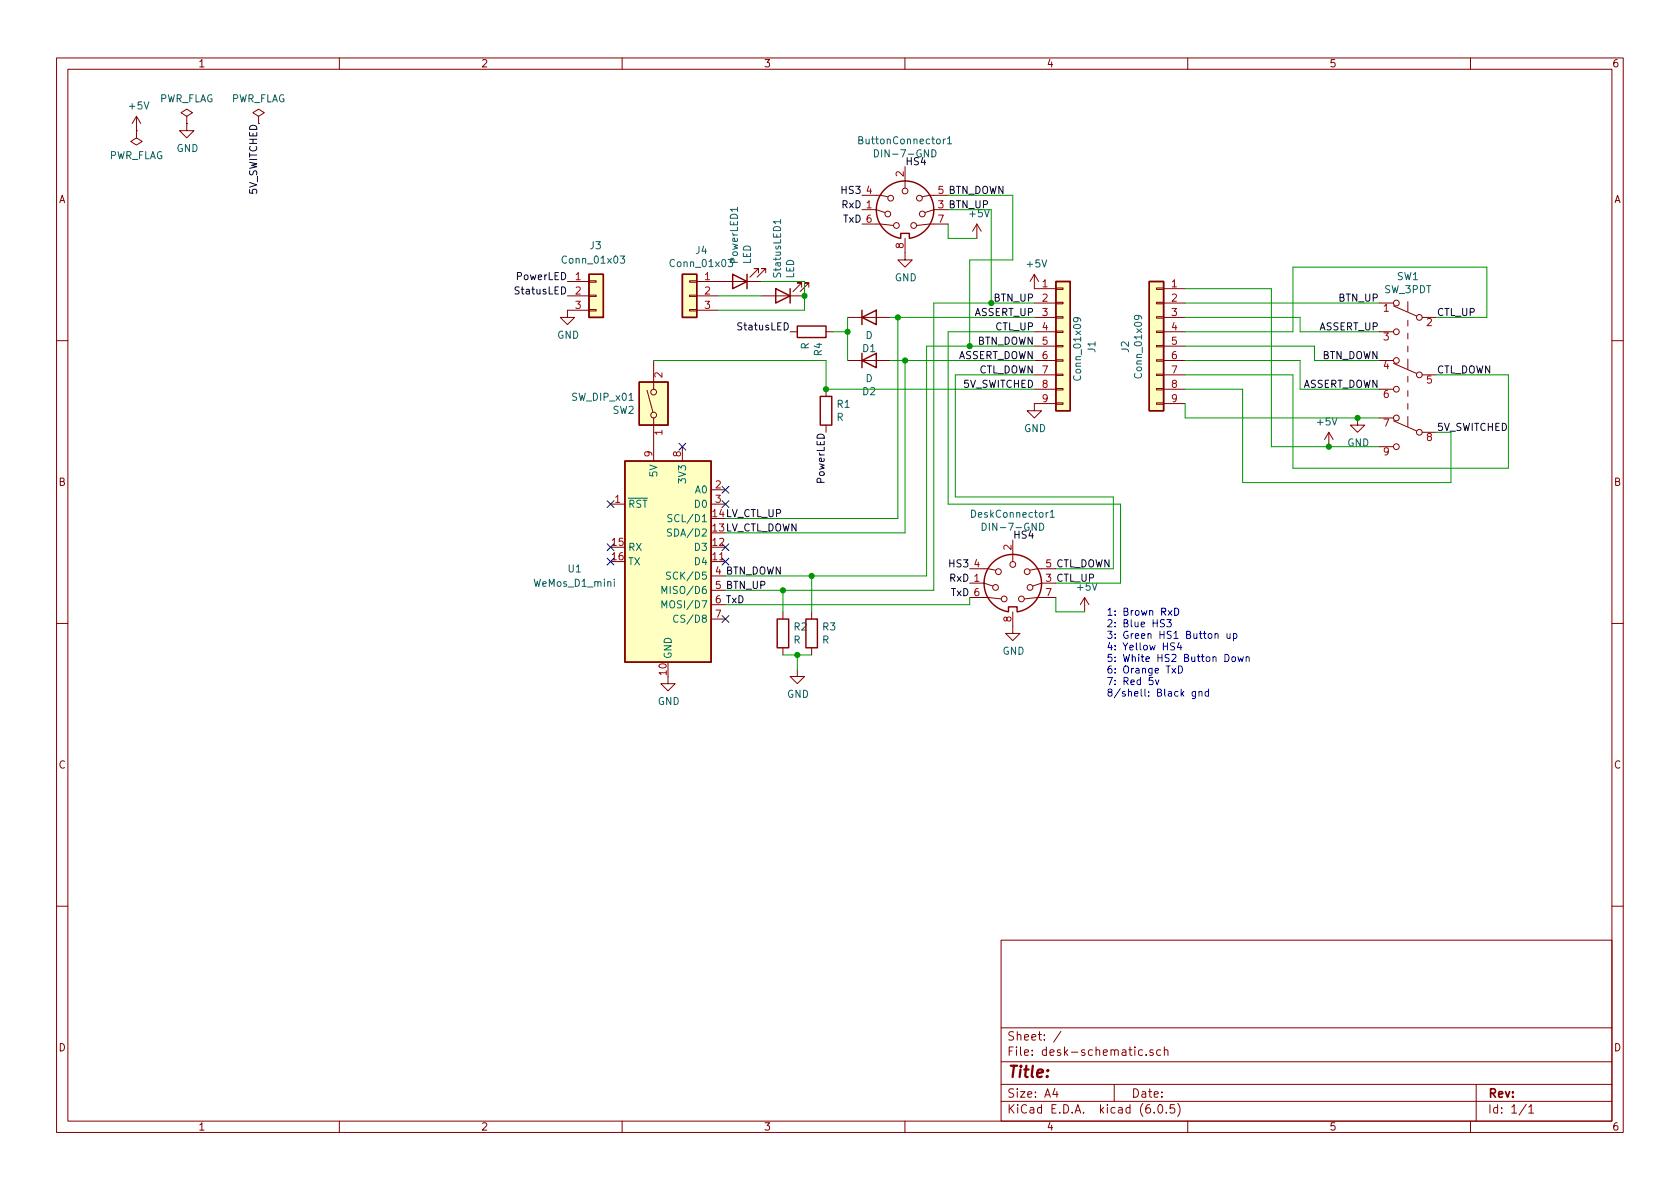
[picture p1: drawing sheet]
EESchema Schematic File Version 4
LIBS:desk-schematic-cache
EELAYER 30 0
EELAYER END
$Descr A4 11693 8268
encoding utf-8
Sheet 1 1
Title ""
Date ""
Rev ""
Comp ""
Comment1 ""
Comment2 ""
Comment3 ""
Comment4 ""
$EndDescr
$Comp
L Device:LED StatusLED1
U 1 1
P 5450 2050
F 0 "StatusLED1" V 5489 1932 50  0000 R CNN
F 1 "LED" V 5398 1932 50  0000 R CNN
F 2 "" H 5450 2050 50  0001 C CNN
F 3 "~" H 5450 2050 50  0001 C CNN
	1    5450 2050
	-1   0    0    1   
$EndComp
$Comp
L Device:LED PowerLED1
U 1 1
P 5150 1950
F 0 "PowerLED1" V 5189 1832 50  0000 R CNN
F 1 "LED" V 5098 1832 50  0000 R CNN
F 2 "" H 5150 1950 50  0001 C CNN
F 3 "~" H 5150 1950 50  0001 C CNN
	1    5150 1950
	-1   0    0    1   
$EndComp
$Comp
L power:GND #PWR07
U 1 1
P 3950 2150
F 0 "#PWR07" H 3950 1900 50  0001 C CNN
F 1 "GND" H 3955 1977 50  0000 C CNN
F 2 "" H 3950 2150 50  0001 C CNN
F 3 "" H 3950 2150 50  0001 C CNN
	1    3950 2150
	1    0    0    -1  
$EndComp
$Comp
L MCU_Module:WeMos_D1_mini U1
U 1 1
P 4650 3900
F 0 "U1" H 4000 3850 50  0000 C CNN
F 1 "WeMos_D1_mini" H 4000 3750 50  0000 C CNN
F 2 "Module:WEMOS_D1_mini_light" H 4650 2750 50  0001 C CNN
F 3 "https://wiki.wemos.cc/products:d1:d1_mini#documentation" H 2800 2750 50  0001 C CNN
	1    4650 3900
	1    0    0    -1  
$EndComp
$Comp
L power:GND #PWR02
U 1 1
P 4650 4700
F 0 "#PWR02" H 4650 4450 50  0001 C CNN
F 1 "GND" H 4655 4527 50  0000 C CNN
F 2 "" H 4650 4700 50  0001 C CNN
F 3 "" H 4650 4700 50  0001 C CNN
	1    4650 4700
	1    0    0    -1  
$EndComp
Text Label 5050 4200 0    50   ~ 0
TxD
$Comp
L Device:D D2
U 1 1
P 6050 2500
F 0 "D2" H 6050 2284 50  0000 C CNN
F 1 "D" H 6050 2375 50  0000 C CNN
F 2 "Diode_THT:D_DO-34_SOD68_P7.62mm_Horizontal" H 6050 2500 50  0001 C CNN
F 3 "~" H 6050 2500 50  0001 C CNN
	1    6050 2500
	1    0    0    -1  
$EndComp
$Comp
L Device:D D1
U 1 1
P 6050 2200
F 0 "D1" H 6050 1984 50  0000 C CNN
F 1 "D" H 6050 2075 50  0000 C CNN
F 2 "Diode_THT:D_DO-34_SOD68_P7.62mm_Horizontal" H 6050 2200 50  0001 C CNN
F 3 "~" H 6050 2200 50  0001 C CNN
	1    6050 2200
	1    0    0    -1  
$EndComp
Wire Wire Line
	5900 2300 5800 2300
$Comp
L Device:R R4
U 1 1
P 5650 2300
F 0 "R4" H 5720 2346 50  0000 L CNN
F 1 "R" H 5720 2255 50  0000 L CNN
F 2 "Resistor_THT:R_Axial_DIN0204_L3.6mm_D1.6mm_P7.62mm_Horizontal" V 5580 2300 50  0001 C CNN
F 3 "~" H 5650 2300 50  0001 C CNN
	1    5650 2300
	0    1    1    0   
$EndComp
$Comp
L Device:R R1
U 1 1
P 5750 2850
F 0 "R1" H 5820 2896 50  0000 L CNN
F 1 "R" H 5820 2805 50  0000 L CNN
F 2 "Resistor_THT:R_Axial_DIN0204_L3.6mm_D1.6mm_P7.62mm_Horizontal" V 5680 2850 50  0001 C CNN
F 3 "~" H 5750 2850 50  0001 C CNN
	1    5750 2850
	1    0    0    -1  
$EndComp
Text Label 5050 4000 0    50   ~ 0
BTN_DOWN
Text Label 5050 4100 0    50   ~ 0
BTN_UP
Wire Wire Line
	5900 2200 5900 2300
Connection ~ 5900 2300
Text Label 5050 3600 0    50   ~ 0
LV_CTL_UP
Text Label 5050 3700 0    50   ~ 0
LV_CTL_DOWN
Wire Wire Line
	7350 4250 7350 4150
Wire Wire Line
	7550 4250 7350 4250
$Comp
L power:+5V #PWR06
U 1 1
P 7550 4250
F 0 "#PWR06" H 7550 4100 50  0001 C CNN
F 1 "+5V" H 7565 4423 50  0000 C CNN
F 2 "" H 7550 4250 50  0001 C CNN
F 3 "" H 7550 4250 50  0001 C CNN
	1    7550 4250
	1    0    0    -1  
$EndComp
Text Label 6750 4150 2    50   ~ 0
TxD
Text Label 6750 4050 2    50   ~ 0
RxD
Text Label 7350 4050 0    50   ~ 0
CTL_UP
Text Label 7350 3950 0    50   ~ 0
CTL_DOWN
Wire Wire Line
	6600 1650 6600 1550
Wire Wire Line
	6800 1650 6600 1650
$Comp
L power:+5V #PWR04
U 1 1
P 6800 1650
F 0 "#PWR04" H 6800 1500 50  0001 C CNN
F 1 "+5V" H 6815 1823 50  0000 C CNN
F 2 "" H 6800 1650 50  0001 C CNN
F 3 "" H 6800 1650 50  0001 C CNN
	1    6800 1650
	1    0    0    -1  
$EndComp
Text Label 6000 1550 2    50   ~ 0
TxD
Text Label 6000 1450 2    50   ~ 0
RxD
Text Label 6600 1450 0    50   ~ 0
BTN_UP
Text Label 6600 1350 0    50   ~ 0
BTN_DOWN
Text Label 10000 2600 0    50   ~ 0
CTL_DOWN
Text Label 10000 2200 0    50   ~ 0
CTL_UP
Text Label 9600 2500 2    50   ~ 0
BTN_DOWN
Text Label 9600 2100 2    50   ~ 0
BTN_UP
Text Label 7200 2100 2    50   ~ 0
BTN_UP
Text Label 7200 2400 2    50   ~ 0
BTN_DOWN
Text Label 7200 2300 2    50   ~ 0
CTL_UP
Text Label 7200 2600 2    50   ~ 0
CTL_DOWN
$Comp
L power:+5V #PWR08
U 1 1
P 7200 2000
F 0 "#PWR08" H 7200 1850 50  0001 C CNN
F 1 "+5V" H 7215 2173 50  0000 C CNN
F 2 "" H 7200 2000 50  0001 C CNN
F 3 "" H 7200 2000 50  0001 C CNN
	1    7200 2000
	1    0    0    -1  
$EndComp
Text Label 10000 3000 0    50   ~ 0
5V_SWITCHED
Text Label 7200 2700 2    50   ~ 0
5V_SWITCHED
Text Label 9600 2700 2    50   ~ 0
ASSERT_DOWN
Text Label 9600 2300 2    50   ~ 0
ASSERT_UP
Text Label 7200 2200 2    50   ~ 0
ASSERT_UP
Text Label 7200 2500 2    50   ~ 0
ASSERT_DOWN
$Comp
L desk:SW_3PDT SW1
U 1 1
P 9800 2400
F 0 "SW1" H 9800 2885 50  0000 C CNN
F 1 "SW_3PDT" H 9800 2794 50  0000 C CNN
F 2 "" H 9800 2600 50  0001 C CNN
F 3 "~" H 9800 2600 50  0001 C CNN
	1    9800 2400
	-1   0    0    -1  
$EndComp
$Comp
L power:GND #PWR09
U 1 1
P 7200 2800
F 0 "#PWR09" H 7200 2550 50  0001 C CNN
F 1 "GND" H 7205 2627 50  0000 C CNN
F 2 "" H 7200 2800 50  0001 C CNN
F 3 "" H 7200 2800 50  0001 C CNN
	1    7200 2800
	1    0    0    -1  
$EndComp
$Comp
L Connector_Generic:Conn_01x09 J2
U 1 1
P 8050 2400
F 0 "J2" V 8267 2396 50  0000 C CNN
F 1 "Conn_01x09" V 8176 2396 50  0000 C CNN
F 2 "" H 8050 2400 50  0001 C CNN
F 3 "~" H 8050 2400 50  0001 C CNN
	1    8050 2400
	-1   0    0    -1  
$EndComp
Wire Wire Line
	9600 2100 8250 2100
Wire Wire Line
	8250 2900 8250 2800
Wire Wire Line
	9600 2300 9050 2300
Wire Wire Line
	9050 2300 9050 2200
Wire Wire Line
	9050 2200 8250 2200
Wire Wire Line
	10000 2200 10350 2200
Wire Wire Line
	10350 2200 10350 1850
Wire Wire Line
	10350 1850 9000 1850
Wire Wire Line
	9000 1850 9000 2300
Wire Wire Line
	9000 2300 8250 2300
Wire Wire Line
	9600 2500 9150 2500
Wire Wire Line
	9150 2500 9150 2400
Wire Wire Line
	9150 2400 8250 2400
Wire Wire Line
	9600 2700 9050 2700
Wire Wire Line
	9050 2700 9050 2500
Wire Wire Line
	9050 2500 8250 2500
Wire Wire Line
	10000 2600 10500 2600
Wire Wire Line
	10500 2600 10500 3250
Wire Wire Line
	10500 3250 9000 3250
Wire Wire Line
	9000 3250 9000 2600
Wire Wire Line
	9000 2600 8250 2600
Wire Wire Line
	8850 3100 8850 2000
Wire Wire Line
	8850 2000 8250 2000
Wire Wire Line
	10000 3000 10100 3000
Wire Wire Line
	10100 3000 10100 3350
Wire Wire Line
	10100 3350 8650 3350
Wire Wire Line
	8650 3350 8650 2700
Wire Wire Line
	8650 2700 8250 2700
$Comp
L Connector_Generic:Conn_01x09 J1
U 1 1
P 7400 2400
F 0 "J1" V 7600 2350 50  0000 L CNN
F 1 "Conn_01x09" V 7500 2150 50  0000 L CNN
F 2 "Connector_JST:JST_XH_B9B-XH-AM_1x09_P2.50mm_Vertical" H 7400 2400 50  0001 C CNN
F 3 "~" H 7400 2400 50  0001 C CNN
	1    7400 2400
	1    0    0    -1  
$EndComp
$Comp
L power:GND #PWR05
U 1 1
P 5550 4650
F 0 "#PWR05" H 5550 4400 50  0001 C CNN
F 1 "GND" H 5555 4477 50  0000 C CNN
F 2 "" H 5550 4650 50  0001 C CNN
F 3 "" H 5550 4650 50  0001 C CNN
	1    5550 4650
	1    0    0    -1  
$EndComp
$Comp
L Device:R R2
U 1 1
P 5450 4400
F 0 "R2" H 5520 4446 50  0000 L CNN
F 1 "R" H 5520 4355 50  0000 L CNN
F 2 "Resistor_THT:R_Axial_DIN0204_L3.6mm_D1.6mm_P7.62mm_Horizontal" V 5380 4400 50  0001 C CNN
F 3 "~" H 5450 4400 50  0001 C CNN
	1    5450 4400
	1    0    0    -1  
$EndComp
$Comp
L Device:R R3
U 1 1
P 5650 4400
F 0 "R3" H 5720 4446 50  0000 L CNN
F 1 "R" H 5720 4355 50  0000 L CNN
F 2 "Resistor_THT:R_Axial_DIN0204_L3.6mm_D1.6mm_P7.62mm_Horizontal" V 5580 4400 50  0001 C CNN
F 3 "~" H 5650 4400 50  0001 C CNN
	1    5650 4400
	1    0    0    -1  
$EndComp
Wire Wire Line
	5650 4550 5550 4550
Wire Wire Line
	5550 4550 5550 4650
Wire Wire Line
	5450 4550 5550 4550
Connection ~ 5550 4550
Wire Wire Line
	5050 4100 5450 4100
Wire Wire Line
	5050 4000 5650 4000
Wire Wire Line
	5050 3700 6300 3700
Wire Wire Line
	5050 3600 6250 3600
Wire Wire Line
	6300 3700 6300 2500
Wire Wire Line
	6250 3600 6250 2200
Wire Wire Line
	6250 2200 7200 2200
Text Label 5500 2300 2    50   ~ 0
StatusLED
Text Label 3950 2050 2    50   ~ 0
StatusLED
Wire Wire Line
	5000 2050 5300 2050
Wire Wire Line
	5300 1950 5600 1950
Wire Wire Line
	5600 1950 5600 2050
Connection ~ 5600 2050
Text Label 3950 1950 2    50   ~ 0
PowerLED
Text Label 5750 3000 3    50   ~ 0
PowerLED
$Comp
L Connector_Generic:Conn_01x03 J3
U 1 1
P 4150 2050
F 0 "J3" H 4100 2400 50  0000 L CNN
F 1 "Conn_01x03" H 3900 2300 50  0000 L CNN
F 2 "Connector_JST:JST_XH_B3B-XH-AM_1x03_P2.50mm_Vertical" H 4150 2050 50  0001 C CNN
F 3 "~" H 4150 2050 50  0001 C CNN
	1    4150 2050
	1    0    0    -1  
$EndComp
$Comp
L Connector_Generic:Conn_01x03 J4
U 1 1
P 4800 2050
F 0 "J4" H 4718 2367 50  0000 C CNN
F 1 "Conn_01x03" H 4718 2276 50  0000 C CNN
F 2 "" H 4800 2050 50  0001 C CNN
F 3 "~" H 4800 2050 50  0001 C CNN
	1    4800 2050
	-1   0    0    -1  
$EndComp
Wire Wire Line
	5000 2150 5600 2150
Wire Wire Line
	5600 2050 5600 2150
Wire Wire Line
	6200 2500 6300 2500
Connection ~ 6300 2500
Wire Wire Line
	6300 2500 7200 2500
Wire Wire Line
	6250 2200 6200 2200
Connection ~ 6250 2200
Wire Wire Line
	5900 2300 5900 2500
Wire Wire Line
	6600 1450 6900 1450
Wire Wire Line
	6900 1450 6900 2100
Wire Wire Line
	6900 2100 7200 2100
Wire Wire Line
	6750 2400 6750 1800
Wire Wire Line
	6750 1800 7050 1800
Wire Wire Line
	7050 1800 7050 1350
Wire Wire Line
	7050 1350 6600 1350
Wire Wire Line
	5050 4200 6750 4200
Wire Wire Line
	6750 4200 6750 4150
Wire Wire Line
	5650 4000 5650 4250
Wire Wire Line
	5450 4100 5450 4250
Wire Wire Line
	7200 2600 6650 2600
Wire Wire Line
	6650 2600 6650 3450
Wire Wire Line
	6650 3450 7750 3450
Wire Wire Line
	7750 3450 7750 3950
Wire Wire Line
	7750 3950 7350 3950
Wire Wire Line
	6600 2300 6600 3500
Wire Wire Line
	6600 3500 7800 3500
Wire Wire Line
	7800 3500 7800 4050
Wire Wire Line
	7800 4050 7350 4050
Wire Wire Line
	6600 2300 7200 2300
Wire Wire Line
	7200 2400 6750 2400
Wire Wire Line
	5650 4000 6450 4000
Wire Wire Line
	6450 4000 6450 2400
Wire Wire Line
	6450 2400 6750 2400
Connection ~ 5650 4000
Connection ~ 6750 2400
Wire Wire Line
	6900 2100 6500 2100
Wire Wire Line
	6500 2100 6500 4100
Wire Wire Line
	6500 4100 5450 4100
Connection ~ 6900 2100
Connection ~ 5450 4100
$Comp
L power:+5V #PWR0101
U 1 1
P 950 900
F 0 "#PWR0101" H 950 750 50  0001 C CNN
F 1 "+5V" H 965 1073 50  0000 C CNN
F 2 "" H 950 900 50  0001 C CNN
F 3 "" H 950 900 50  0001 C CNN
	1    950  900 
	1    0    0    -1  
$EndComp
$Comp
L power:GND #PWR0102
U 1 1
P 1300 850
F 0 "#PWR0102" H 1300 600 50  0001 C CNN
F 1 "GND" H 1305 677 50  0000 C CNN
F 2 "" H 1300 850 50  0001 C CNN
F 3 "" H 1300 850 50  0001 C CNN
	1    1300 850 
	1    0    0    -1  
$EndComp
$Comp
L power:PWR_FLAG #FLG0101
U 1 1
P 950 900
F 0 "#FLG0101" H 950 975 50  0001 C CNN
F 1 "PWR_FLAG" H 950 1073 50  0000 C CNN
F 2 "" H 950 900 50  0001 C CNN
F 3 "~" H 950 900 50  0001 C CNN
	1    950  900 
	-1   0    0    1   
$EndComp
Wire Wire Line
	9250 3100 9600 3100
Wire Wire Line
	8850 3100 9250 3100
Connection ~ 9250 3100
$Comp
L power:+5V #PWR010
U 1 1
P 9250 3100
F 0 "#PWR010" H 9250 2950 50  0001 C CNN
F 1 "+5V" H 9265 3273 50  0000 C CNN
F 2 "" H 9250 3100 50  0001 C CNN
F 3 "" H 9250 3100 50  0001 C CNN
	1    9250 3100
	-1   0    0    -1  
$EndComp
Wire Wire Line
	9450 2900 9600 2900
Wire Wire Line
	8250 2900 9450 2900
Connection ~ 9450 2900
$Comp
L power:GND #PWR011
U 1 1
P 9450 2900
F 0 "#PWR011" H 9450 2650 50  0001 C CNN
F 1 "GND" H 9455 2727 50  0000 C CNN
F 2 "" H 9450 2900 50  0001 C CNN
F 3 "" H 9450 2900 50  0001 C CNN
	1    9450 2900
	1    0    0    -1  
$EndComp
$Comp
L power:PWR_FLAG #FLG0102
U 1 1
P 1300 850
F 0 "#FLG0102" H 1300 925 50  0001 C CNN
F 1 "PWR_FLAG" H 1300 1023 50  0000 C CNN
F 2 "" H 1300 850 50  0001 C CNN
F 3 "~" H 1300 850 50  0001 C CNN
	1    1300 850 
	1    0    0    -1  
$EndComp
Text Label 7050 3750 0    50   ~ 0
HS4
Text Label 6750 3950 2    50   ~ 0
HS3
Text Label 6000 1350 2    50   ~ 0
HS3
Text Label 6300 1150 0    50   ~ 0
HS4
NoConn ~ 4250 3500
NoConn ~ 4250 3800
NoConn ~ 4250 3900
NoConn ~ 5050 4300
NoConn ~ 5050 3900
NoConn ~ 5050 3800
NoConn ~ 5050 3500
NoConn ~ 5050 3400
NoConn ~ 4750 3100
Text Label 1800 850  3    50   ~ 0
5V_SWITCHED
$Comp
L power:PWR_FLAG #FLG0103
U 1 1
P 1800 850
F 0 "#FLG0103" H 1800 925 50  0001 C CNN
F 1 "PWR_FLAG" H 1800 1023 50  0000 C CNN
F 2 "" H 1800 850 50  0001 C CNN
F 3 "~" H 1800 850 50  0001 C CNN
	1    1800 850 
	1    0    0    -1  
$EndComp
$Comp
L Switch:SW_DIP_x01 SW2
U 1 1
P 4550 2800
F 0 "SW2" V 4504 2930 50  0000 L CNN
F 1 "SW_DIP_x01" V 4595 2930 50  0000 L CNN
F 2 "Button_Switch_THT:SW_DIP_SPSTx01_Slide_9.78x4.72mm_W7.62mm_P2.54mm" H 4550 2800 50  0001 C CNN
F 3 "~" H 4550 2800 50  0001 C CNN
	1    4550 2800
	0    -1   -1   0   
$EndComp
Wire Wire Line
	5750 2700 7200 2700
Wire Wire Line
	4550 2500 5750 2500
Wire Wire Line
	5750 2500 5750 2700
Connection ~ 5750 2700
$Comp
L desk:DIN-7-GND ButtonConnector1
U 1 1
P 6300 1450
F 0 "ButtonConnector1" H 6300 1931 50  0000 C CNN
F 1 "DIN-7-GND" H 6300 1840 50  0000 C CNN
F 2 "Connector_JST:JST_XH_B8B-XH-AM_1x08_P2.50mm_Vertical" H 6300 1450 50  0001 C CNN
F 3 "http://www.mouser.com/ds/2/18/40_c091_abd_e-75918.pdf" H 6300 1450 50  0001 C CNN
	1    6300 1450
	1    0    0    -1  
$EndComp
$Comp
L power:GND #PWR01
U 1 1
P 6300 1750
F 0 "#PWR01" H 6300 1500 50  0001 C CNN
F 1 "GND" H 6305 1577 50  0000 C CNN
F 2 "" H 6300 1750 50  0001 C CNN
F 3 "" H 6300 1750 50  0001 C CNN
	1    6300 1750
	1    0    0    -1  
$EndComp
$Comp
L desk:DIN-7-GND DeskConnector1
U 1 1
P 7050 4050
F 0 "DeskConnector1" H 7050 4531 50  0000 C CNN
F 1 "DIN-7-GND" H 7050 4440 50  0000 C CNN
F 2 "Connector_JST:JST_XH_B8B-XH-AM_1x08_P2.50mm_Vertical" H 7050 4050 50  0001 C CNN
F 3 "http://www.mouser.com/ds/2/18/40_c091_abd_e-75918.pdf" H 7050 4050 50  0001 C CNN
	1    7050 4050
	1    0    0    -1  
$EndComp
$Comp
L power:GND #PWR03
U 1 1
P 7050 4350
F 0 "#PWR03" H 7050 4100 50  0001 C CNN
F 1 "GND" H 7055 4177 50  0000 C CNN
F 2 "" H 7050 4350 50  0001 C CNN
F 3 "" H 7050 4350 50  0001 C CNN
	1    7050 4350
	1    0    0    -1  
$EndComp
Text Notes 7700 4850 0    50   ~ 0
1: Brown RxD\n2: Blue HS3\n3: Green HS1 Button up\n4: Yellow HS4\n5: White HS2 Button Down\n6: Orange TxD\n7: Red 5v\n8/shell: Black gnd
$EndSCHEMATC
